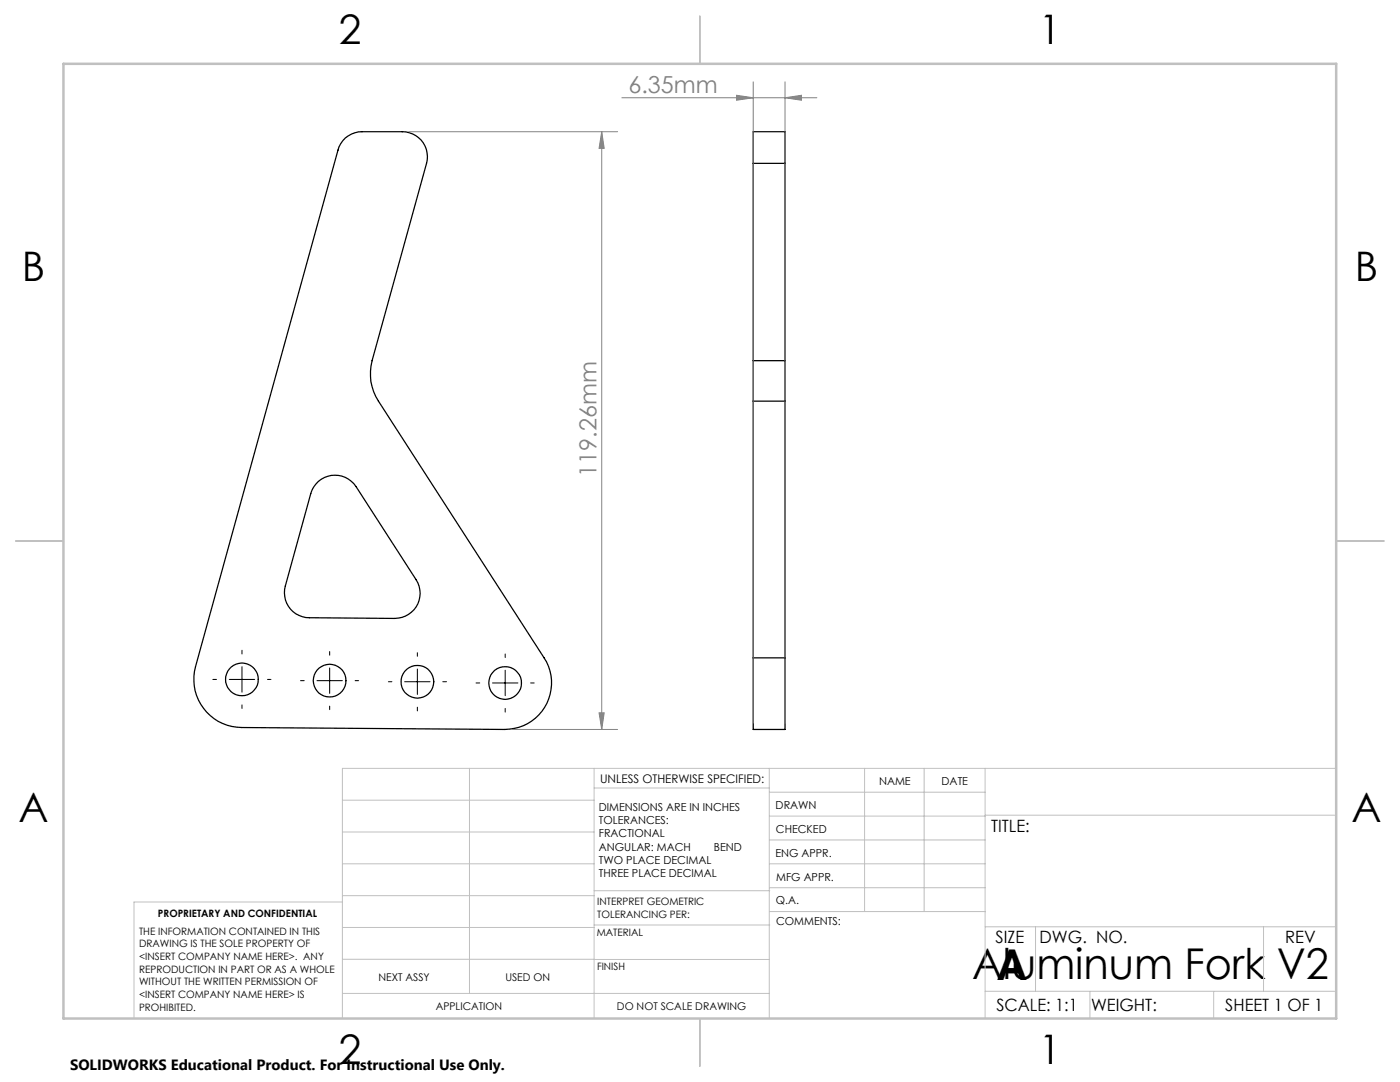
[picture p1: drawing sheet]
<svg xmlns="http://www.w3.org/2000/svg" width="279mm" height="216mm" viewBox="0 0 279 216" stroke-linecap="round" stroke-linejoin="round" font-family="sans-serif">
<g fill="none" stroke="#000" stroke-width=".25">
<path d="M68.9 27.5a5.2 5.2 0 0 1 3.3-1.2h8.1a5 5 0 0 1 4.8 6.3l-10.8 39.4a9.8 9.8 0 0 0 1.2 8l33.1 51.3a9.3 9.3 0 0 1-7.8 14.3l-52.6-.4a9.6 9.6 0 0 1-9.2-12.2l28.5-103a5.3 5.3 0 0 1 1.4-2.5zM150.3 32.6v-6.3h6.4v6.3M150.3 32.6v39.4M150.3 32.6h6.4M156.7 32.6v39.4M150.3 72v8M150.3 72h6.4M156.7 72v8M63.5 96.1a5 5 0 0 1 7.5 1l12 18.6a5 5 0 0 1-4.2 7.7l-17.1-.1a5 5 0 0 1-4.8-6.4l5.1-18.4a5.2 5.2 0 0 1 1.5-2.4zM150.3 80h6.4M150.3 80v51.3M156.7 80v51.3"/>
<path d="M150.3 131.3v14.3h6.4v-14.3M150.3 131.3h6.4"/>
<circle cx="48.3" cy="135.6" r="3.3"/>
<circle cx="65.8" cy="135.8" r="3.3"/>
<circle cx="83.3" cy="136" r="3.3"/>
<circle cx="100.8" cy="136.3" r="3.3"/>
</g>
<path d="M124.1 19.5h38.9M147 19l3.3 .5-3.3 .5zM150.3 16.3v128M156.7 19.5l3.2-.5v1zM156.7 16.3v128M81.6 26.3h41.7M120.1 26.3l.5 3.3h-1zM120.1 26.3v119.3M102 145.6h21.3M119.6 142.2h1l-.5 3.4z" fill="none" stroke="#808080" stroke-width=".2"/>
<g fill="none" stroke="#000" stroke-width=".2">
<path d="M42.5 135.6h.7M45.8 135.6h5M48.3 129.8v.7M48.3 133v5.1M53.4 135.6h.7M60 135.8h.7M63.3 135.8h5M65.8 130v.7M65.8 133.3v5.1M70.9 135.8h.7M77.5 136h.7M80.8 136h5"/>
<path d="M83.3 130.2v.8M83.3 133.5v5.1M88.4 136h.7M95 136.3h.7M98.3 136.3h5.1M100.8 130.5v.7M100.8 133.7v5.1M105.9 136.3h.7M48.3 140.7v.7M65.8 140.9v.7M83.3 141.1v.8M100.8 141.4v.7"/>
</g>
<g fill="none" stroke="#c0c0c0" stroke-width=".2">
<path d="M68.3 159.7h50.3M93.7 153.3v44.9M118.6 153.3v49.9M118.6 157.2h34.9M153.5 153.3v49.9M153.5 158.1h43.1M172.5 153.3v28.6M184.4 153.3v28.6M196.6 153.3v49.9M266.7 153.3h-198.4v49.9M68.3 178.7h50.3M68.3 172.4h50.3"/>
<path d="M68.3 166h50.3M68.3 180h-41.6v23.2M118.6 177.7h35M153.5 167.6h43.1M153.5 162.8h43.1M153.5 172.4h43.1M153.5 177.1h43.1M196.6 162.7h70.1M68.3 198.2h85.2M68.3 191.4l85.2 .1M68.3 185.1h50.3M118.6 184.6h35"/>
<path d="M153.6 181.9h43M196.6 197.8h70.1M196.6 184.9h70.1M206.7 184.9v12.9M217.5 197.8v5.4M242.2 197.8v5.4M252.2 184.9v12.9"/>
</g>
<path d="M139.7 3.2v9.5M3.1 107.9h9.6M266.7 107.9h9.5M139.7 203.2v9.6" fill="none" stroke="#c0c0c0" stroke-width=".25"/>
<path d="M12.7 12.7h254v190.5h-254z" fill="none" stroke="#c0c0c0" stroke-width=".5"/>
<g fill="#808080">
<path d="M156.7 19.5l3.2-.5v1zM147 19l3.3 .5-3.3 .5z"/>
<path d="M119.6 142.2h1l-.5 3.4zM120.1 26.3l.5 3.3h-1z"/>
</g>
<g font-size="8.5">
<text x="194" y="195.4">Aluminum Fork V2</text>
<text x="198.9" y="195.5">A</text>
</g>
<g font-size="8.1">
<text x="67.6" y="8.9">2</text>
<text x="207.3" y="8.9">1</text>
<text x="4.4" y="56.1">B</text>
<text x="270.4" y="56.1">B</text>
<text x="3.7" y="164.1">A</text>
<text x="269.7" y="164.1">A</text>
<text x="67.6" y="212.4">2</text>
<text x="207.3" y="212.4">1</text>
</g>
<g font-size="4.7" fill="#808080">
<text x="125.4" y="18.5">6.35mm</text>
<text x="119.1" y="95.1" transform="rotate(-90 119.1 95.1)">119.26mm</text>
</g>
<g font-size="3.4">
<text x="197.8" y="166">TITLE:</text>
<text x="198.7" y="188.1">SIZE</text>
<text x="207.5" y="188.1">DWG. NO.</text>
<text x="256.5" y="188.2">REV</text>
<text x="198.8" y="201.7">SCALE: 1:1</text>
<text x="217.7" y="201.8">WEIGHT:</text>
<text x="244.5" y="201.7">SHEET 1 OF 1</text>
</g>
<text font-size="3" x="14" y="213.5">SOLIDWORKS Educational Product. For Instructional Use Only.</text>
<text font-size="2.4" x="119.8" y="156.2">UNLESS OTHERWISE SPECIFIED:</text>
<g font-size="2.2">
<text x="119.5" y="161.8">DIMENSIONS ARE IN INCHES</text>
<text x="154.8" y="161.4">DRAWN</text>
<text x="175.4" y="156.6">NAME</text>
<text x="187.9" y="156.7">DATE</text>
<text x="119.5" y="164.4">TOLERANCES:</text>
<text x="119.5" y="167.1">FRACTIONAL</text>
<text x="154.9" y="166.3">CHECKED</text>
<text x="119.5" y="169.7">ANGULAR: MACH</text>
<text x="119.5" y="172.4">TWO PLACE DECIMAL</text>
<text x="142.5" y="169.7">BEND</text>
<text x="154.8" y="170.9">ENG APPR.</text>
<text x="119.5" y="175">THREE PLACE DECIMAL</text>
<text x="154.9" y="175.7">MFG APPR.</text>
<text x="154.9" y="180.4">Q.A.</text>
<text x="154.9" y="184.6">COMMENTS:</text>
</g>
<g font-size="2.1">
<text x="75.5" y="195.7">NEXT ASSY</text>
<text x="100.9" y="195.7">USED ON</text>
<text x="86.9" y="201.5">APPLICATION</text>
<text x="123.1" y="201.6">DO NOT SCALE DRAWING</text>
</g>
<g font-size="2">
<text x="31.5" y="182.9">PROPRIETARY AND CONFIDENTIAL</text>
<text x="119.2" y="180.6">INTERPRET GEOMETRIC</text>
<text x="119.2" y="183.1">TOLERANCING PER:</text>
<text x="27.8" y="186.5">THE INFORMATION CONTAINED IN THIS</text>
<text x="27.8" y="189">DRAWING IS THE SOLE PROPERTY OF</text>
<text x="27.8" y="191.6">&lt;INSERT COMPANY NAME HERE&gt;. ANY</text>
<text x="119.1" y="186.7">MATERIAL</text>
<text x="27.8" y="194.1">REPRODUCTION IN PART OR AS A WHOLE</text>
<text x="27.8" y="196.6">WITHOUT THE WRITTEN PERMISSION OF</text>
<text x="119.1" y="193.5">FINISH</text>
<text x="27.8" y="199.1">&lt;INSERT COMPANY NAME HERE&gt; IS</text>
<text x="27.8" y="201.7">PROHIBITED.</text>
</g>
</svg>
